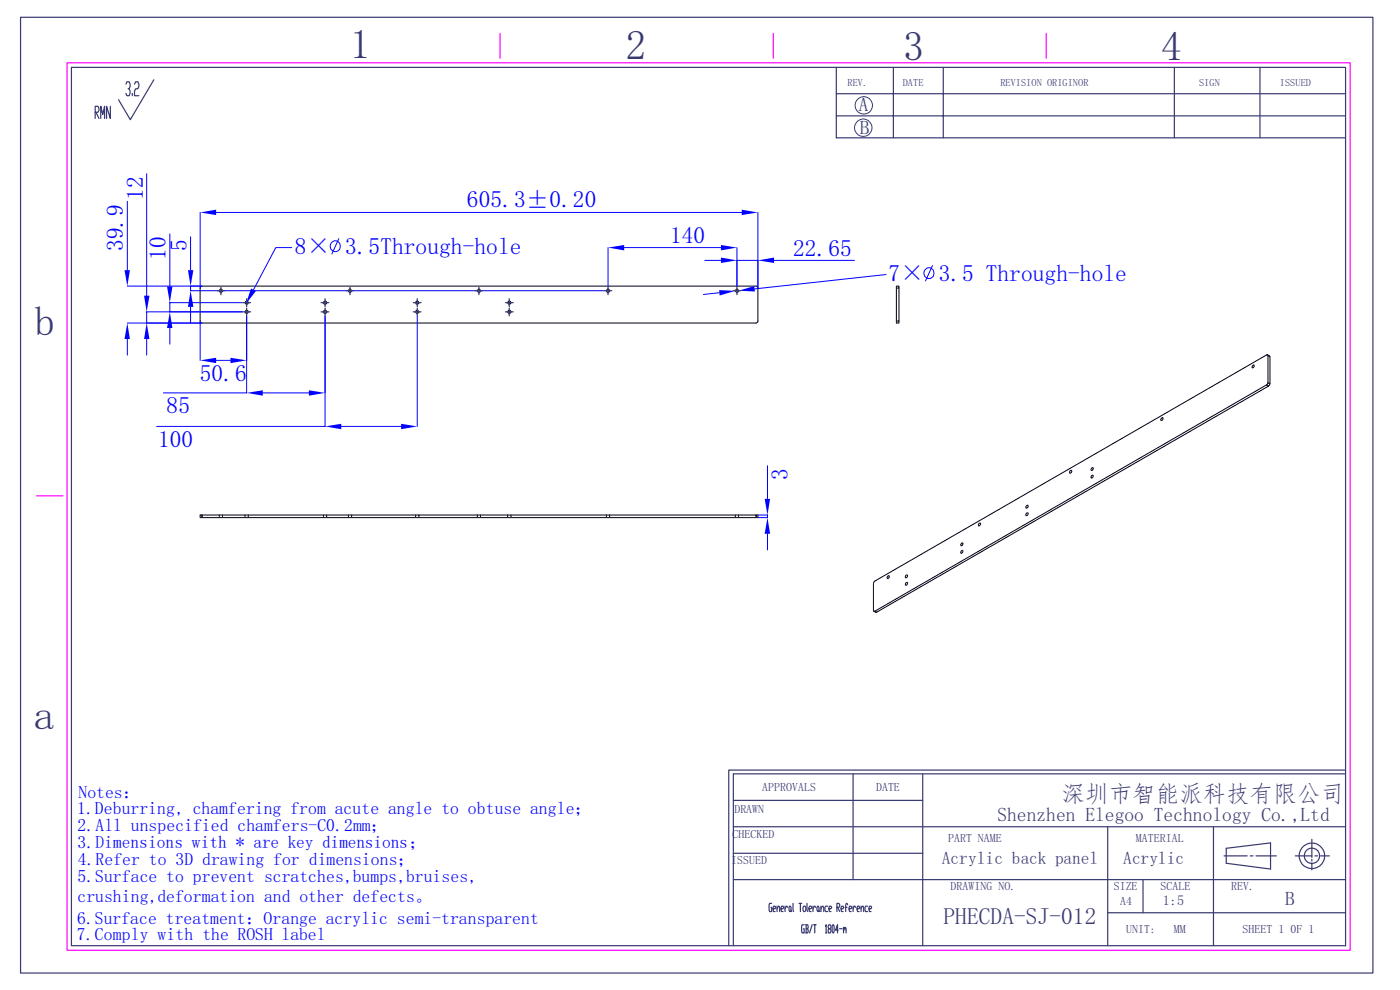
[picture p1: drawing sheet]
<svg xmlns="http://www.w3.org/2000/svg" width="297mm" height="210mm" viewBox="0 0 297 210" stroke-linecap="round" stroke-linejoin="round" font-family="sans-serif">
<path d="M14.2 13.3h272.2v188.3h-272.2zM106.1 7.1v5.2M164 7.1v5.2M222 7.1v5.2M7.7 105.2h5.6" fill="none" stroke="#f0f" stroke-width=".25"/>
<g fill="none" stroke="#393972" stroke-width=".25">
<path d="M4.4 3.7h286.9v202.7h-286.9zM15.2 14.3h270.3v186.3h-270.3zM26.7 17.8l.2-.5h.5l.2 1-.2 .5h-.2M27.4 18.8l.2 .5-.2 1h-.5l-.2-.5M28.1 19.8v.5M28.5 17.8l.3-.5h.5l.2 1-.2 .5h-.5l-.3 .5v1h1M32.6 16.9l-5 8.5-2.5-4.2M177.4 14.3v14.9h108.1M177.4 19.9h108.1M189.5 14.3v14.9M200.1 14.3v14.9M249.1 14.3v14.9"/>
<path d="M267.3 14.3v14.9M20.2 23.8h.6l.2-.4-.2-.9h-.6v2.6M20.4 23.8l.6 1.3M21.4 25.1v-2.6l.4 1.8 .4-1.8v2.6M23.4 22.5v2.6l-.8-2.6v2.6M177.4 24.6h108.1M155.6 175.4h129.9M155.6 169.8h40.1M181 164.2v22.4M195.7 164.2v36.4M235 175.4v25.2M257.4 175.4v25.2"/>
<path d="M260.1 179.9l9.4-1.1v5.5l-9.4-1.2zM278.3 178v3.9M285.5 163.3h-130.9v37.3M285.5 164.2h-129.9v36.4M155.6 186.6h129.9M155.6 181h40.1M163.7 191.6h-.4l-.1 .3 .1 1.5h.4v-.9h-.1M164 192.8h.4l.1-.3-.1-.3h-.3l-.1 .3 .1 .9h.3M164.8 192.8l.5-.6 .1 1.2M164.8 192.2v1.2M165.7 192.8h.4l.1-.3-.1-.3h-.3l-.1 .3 .1 .9h.3M166.5 192.2v1.2"/>
<path d="M167.1 192.5l-.3-.3-.3 .6M167.5 192.2h.2l.1 .3-.1 .9h-.2l-.1-.3zM167.8 193.1l.1 .3M168.2 191.6l.2 1.8M169.5 191.6h.6M169.8 191.6v1.8M170.5 192.2h.3l.1 .3v.6l-.1 .3h-.3l-.2-.3v-.6zM170.6 196.2h-.4l-.1 .3 .1 1.4h.4v-.9h-.1M170.9 196.2h.4l.1 .3-.1 .5M171 197h.3l.1 .6-.1 .3h-.4M171 196.2v1.7M171.2 191.6v1.5l.2 .3"/>
<path d="M171.6 192.8h.4l.2-.3-.2-.3h-.2l-.2 .3v.6l.2 .3h.2M172.3 196.2l-.6 1.7M172.5 192.2v1.2M172.6 196.2h.5M172.8 196.2v1.7M173.1 192.5l-.3-.3-.3 .6M173.5 192.2l.2 .3-.1 .9-.3-.3v-.6zM173.7 193.1l.2 .3M174.2 192.8l.4-.6 .2 .3v.9M174.2 192.2v1.2M175.1 196.5l.2-.3v1.7M175.1 197.9h.3"/>
<path d="M175.6 192.2h-.4l-.2 .3v.6l.2 .3h.4M175.9 192.8h.4l.1-.3-.1-.3h-.3l-.1 .3v.6l.1 .3h.3M175.9 197l-.2-.5 .2-.3h.2l.2 .5-.6 .6 .2 .6h.2l.2-.3-.2-.6M176.7 196.2l.3 .3-.2 1.4-.3-.3v-1.1zM177.5 192.5h.5l.1-.3-.1-.6h-.5v1.8M177.7 192.5l.4 .9M177.8 197.3h-.6l.5-1.1v1.7M178.1 197h.5M178.4 192.8h.5l.1-.3-.1-.3h-.3l-.2 .3 .2 .9h.3M178.9 197l.2-.3 .1 .6M178.9 196.7v1.2M179.2 197l.2-.3 .1 1.2"/>
<path d="M179.3 192.5h.4M179.8 191.9l-.1-.3h-.2l-.1 1.8M180.1 192.8h.5l.1-.3-.1-.3h-.3l-.2 .3 .2 .9h.3M181 192.2v1.2M181.5 192.5l-.1-.3h-.2l-.2 .6M181.8 192.8h.4l.2-.3-.2-.3h-.3l-.1 .3 .1 .9h.3M182.7 192.8l.2-.6h.2l.1 1.2M182.7 192.2v1.2M184.1 192.2h-.5l-.1 .3 .1 .9h.5M184.4 192.8h.4l.1-.3-.1-.3h-.3l-.1 .3 .1 .9h.3M235 193.6h50.5M242.5 186.6v7"/>
<path d="M259.7 181.6h4.9M265.2 181.6h.6M266.4 181.6h4.4M274.8 181.6h3.5M278.3 182.3v.4M278.3 183v1.5M278.9 181.6h.6M280.2 181.6h1.8"/>
<circle cx="278.3" cy="181.6" r="2.71"/>
<circle cx="278.3" cy="181.5" r="1.63"/>
</g>
<g fill="none" stroke="#393972" stroke-width=".21">
<circle cx="183.1" cy="27.1" r="1.86"/>
<circle cx="183.3" cy="22.4" r="1.86"/>
</g>
<g fill="none" stroke="#000" stroke-width=".21">
<path d="M42.5 60.9l.3-.2h117.6l.3 .2 .1 .2v7l-.1 .2-.3 .2h-117.6l-.3-.2v-.2zM46.6 61.5l.3-.2 .2 .2v.4l-.2 .1-.3-.1zM52.1 64h.5v.5h-.5l-.1-.3zM52.1 65.9h.5v.5h-.5l-.1-.2zM74 61.5l.3-.2 .2 .2 .1 .2-.1 .2-.2 .1-.3-.1zM88.3 64h.4l.2 .2-.2 .3h-.4zM88.3 65.9h.4l.2 .3-.2 .2h-.4zM101.4 61.5l.2-.2 .3 .2v.4l-.3 .1-.2-.1-.1-.2zM107.8 64h.5l.1 .2-.1 .3h-.5l-.1-.3zM107.8 65.9h.5l.1 .3-.1 .2h-.5l-.1-.2zM128.7 61.5l.3-.2 .2 .2v.4l-.2 .1-.3-.1zM156.1 61.5l.2-.2 .3 .2v.4l-.3 .1-.2-.1-.1-.2z"/>
<circle cx="69" cy="64.2" r=".35"/>
<circle cx="69" cy="66.2" r=".35"/>
</g>
<path d="M27 42.7v14.6M27 60.7h15.8M27 68.5h15.8M27 71.9v3.4" fill="none" stroke="#00f" stroke-width=".21"/>
<g fill="#00f">
<path d="M27 68.5l.6 3.4h-1.2z"/>
<path d="M26.4 57.3h1.2l-.6 3.4z"/>
</g>
<path d="M40.4 50.2v7.1M40.4 65.1v3.4M42.8 60.7h-2.4v1h87.7" fill="none" stroke="#00f" stroke-width=".21"/>
<g fill="#00f">
<path d="M40.4 61.7l.6 3.4h-1.1z"/>
<path d="M39.9 57.3h1.1l-.6 3.4z"/>
</g>
<path d="M129 52.5v8.3M132.4 52.5h20.6M156.3 52.5v8.3" fill="none" stroke="#00f" stroke-width=".21"/>
<g fill="#00f">
<path d="M129 52.5l3.4-.5v1.1z"/>
<path d="M153 52l3.3 .5-3.3 .6z"/>
</g>
<path d="M36 49.6v11.2M36 69.6v3.4M51.4 64.2h-15.4v2h15.4" fill="none" stroke="#00f" stroke-width=".21"/>
<g fill="#00f">
<path d="M36 66.2l.6 3.4h-1.2z"/>
<path d="M35.4 60.8h1.2l-.6 3.4z"/>
</g>
<path d="M31.1 36.9v25.8M31.1 71.9v3.4M51.4 66.2h-20.3v2.3h11.7" fill="none" stroke="#00f" stroke-width=".21"/>
<g fill="#00f">
<path d="M31.1 68.5l.6 3.4h-1.1z"/>
<path d="M30.6 62.7h1.1l-.6 3.5z"/>
</g>
<path d="M52.3 67v16.3h-17.6M69 67v16.3M55.8 83.3h9.7" fill="none" stroke="#00f" stroke-width=".21"/>
<g fill="#00f">
<path d="M65.5 82.8l3.5 .5-3.5 .6z"/>
<path d="M52.3 83.3l3.5-.5v1.1z"/>
</g>
<path d="M69 67v23.5h-35.8M88.5 67v23.5M72.4 90.5h12.7" fill="none" stroke="#00f" stroke-width=".21"/>
<g fill="#00f">
<path d="M85.1 89.9l3.4 .6-3.4 .5z"/>
<path d="M69 90.5l3.4-.6v1.1z"/>
</g>
<g fill="none" stroke="#00f" stroke-width=".21">
<path d="M61.9 52.5h-3.4l-4.7 9M71.9 50.6l-1.5 3.3"/>
<circle cx="71.1" cy="52.2" r="1.15"/>
</g>
<path d="M53.3 61.2l1 .5-2.1 2.8z" fill="#00f"/>
<g fill="none" stroke="#00f" stroke-width=".21">
<path d="M188 58.2l-27.9 3.1M197.8 56.3l-1.5 3.3M152.6 62.1l-3.4 .4M156.7 61.7h-.7"/>
<circle cx="197.1" cy="57.9" r="1.15"/>
</g>
<g fill="#00f">
<path d="M152.6 61.5l3.4 .2-3.3 1z"/>
<path d="M156.7 61.7l3.3-1 .1 1.1z"/>
</g>
<path d="M42.5 45.1v15.9M45.8 45.1h111.6M160.8 45.1v15.9" fill="none" stroke="#00f" stroke-width=".21"/>
<g fill="#00f">
<path d="M42.5 45.1l3.3-.6v1.1z"/>
<path d="M157.4 44.5l3.4 .6-3.4 .5z"/>
</g>
<path d="M149.5 55.2h3.5M164.2 55.2h17.1M156.3 60.8v-5.6h4.5v5.8" fill="none" stroke="#00f" stroke-width=".21"/>
<g fill="#00f">
<path d="M153 54.6l3.3 .6-3.3 .6z"/>
<path d="M160.8 55.2l3.4-.6v1.2z"/>
</g>
<path d="M42.5 68.2v8.2M45.8 76.4h3.1M52.3 67v9.4" fill="none" stroke="#00f" stroke-width=".21"/>
<g fill="#00f">
<path d="M42.5 76.4l3.3-.5v1.1z"/>
<path d="M48.9 75.9l3.4 .5-3.4 .6z"/>
</g>
<g fill="none" stroke="#393972" stroke-width=".25">
<path d="M46.9 60.9v.8h-.8M47.7 61.7h-.8v.8M52.3 63.4v.8h-.8M52.3 65.3v.9h-.8M53.2 64.2h-.9v.9M53.2 66.2h-.9v.8M69 63.4v.8h-.9M69 65.3v.9h-.9M69.8 64.2h-.8v.9M69.8 66.2h-.8v.8M74.3 60.9v.8h-.9M75.1 61.7h-.8v.8"/>
<path d="M88.5 63.4v.8h-.8M88.5 65.3v.9h-.8M89.3 64.2h-.8v.9M89.3 66.2h-.8v.8M101.6 60.9v.8h-.8M102.4 61.7h-.8v.8M108 63.4v.8h-.8M108 65.3v.9h-.8M108.9 64.2h-.9v.9M108.9 66.2h-.9v.8M129 60.9v.8h-.9M129.8 61.7h-.8v.8"/>
<path d="M156.3 60.9v.8h-.8M157.2 61.7h-.9v.8"/>
</g>
<g fill="none" stroke="#000" stroke-width=".21">
<path d="M42.5 109.2h.3v.6h-.3zM42.8 109.2h117.6v.6h-117.6zM46.5 109.2v.6M47.2 109.2v.6M52 109.2v.6M52.7 109.2v.6M68.6 109.2v.6M69.3 109.2v.6M73.9 109.2v.6M74.6 109.2v.6M88.2 109.2v.6M88.9 109.2v.6"/>
<path d="M101.3 109.2v.6M101.9 109.2v.6M107.7 109.2v.6M108.4 109.2v.6M128.7 109.2v.6M129.3 109.2v.6M156 109.2v.6M156.7 109.2v.6M160.4 109.2h.4v.6h-.4z"/>
</g>
<path d="M162.8 98.8v7M160.8 109.2h2v.6h-2M162.8 113.2v3.5" fill="none" stroke="#00f" stroke-width=".21"/>
<g fill="#00f">
<path d="M162.8 109.8l.6 3.4h-1.2z"/>
<path d="M162.2 105.8h1.2l-.6 3.4z"/>
</g>
<g fill="none" stroke="#000" stroke-width=".21">
<path d="M190.2 60.7h.5v.4h-.5zM190.2 61.1v7h.5v-7M190.2 68.1v.4h.5v-.4M265.8 77.5h.1a.3 .3 0 0 1 .2 .3 .3 .3 0 0 1-.3 .2l-.2-.1zM268.9 75.3l.5 .4M269 75.4l-.3-.1-83.1 48-.3 .5v5.7l.3 .2M269 75.4l.4 .3v5.7M269 75.4v5.8M227 99.8h.2a.33 .33 0 0 1 .1 .4 .33 .33 0 0 1-.4 .1zM231.7 99.2h.1a.31 .31 0 0 1 .1 .4 .31 .31 0 0 1-.4 .1zM246.4 88.7l.1-.1a.3 .3 0 0 1 .3 .4 .3 .3 0 0 1-.4 .2l-.1-.1zM268.7 81.6l-83.1 48.1"/>
<path d="M269.1 81.9l-83.1 48-.4-.2M269.4 81.4l-.4-.2-.3 .4 .4 .3M269.4 81.4l-.3 .5M203.9 117l.2-.3a.31 .31 0 0 1 .1 .4 .31 .31 0 0 1-.4 .2zM204 115.3l.1-.1a.27 .27 0 0 1 .1 .4 .27 .27 0 0 1-.4 0zM207.7 111l.2-.1a.31 .31 0 0 1 .1 .4 .31 .31 0 0 1-.4 .2zM217.7 107.4l.1-.2a.28 .28 0 0 1 .3 .3 .28 .28 0 0 1-.3 .3l-.2-.1zM217.8 108.8h.2a.33 .33 0 0 1 0 .4 .33 .33 0 0 1-.4 .1zM231.7 100.8h.1a.31 .31 0 0 1 .1 .4 .31 .31 0 0 1-.4 .1zM185.4 129.7l.6 .2M188.3 122.2l.2-.1a.29 .29 0 0 1 .1 .4 .29 .29 0 0 1-.4 .1zM192.2 122l.2-.1a.33 .33 0 0 1 .1 .5 .33 .33 0 0 1-.4 .1z"/>
<path d="M192.2 123.6h.2a.31 .31 0 0 1 0 .3 .31 .31 0 0 1-.3 .2z"/>
</g>
<g font-size="8.8" fill="#393972">
<text x="74.3" y="12.3">1</text>
<text x="132.8" y="12.6">2</text>
<text x="191.6" y="12.6">3</text>
<text x="246.3" y="12.6">4</text>
<text x="7.3" y="71">b</text>
<text x="7.2" y="154.6">a</text>
</g>
<g font-size="5" fill="#00f">
<text x="30.3" y="42.4" transform="rotate(-90 30.3 42.4)">12</text>
<text x="99.1" y="43.9">605.3±0.20</text>
<text x="26.1" y="53.3" transform="rotate(-90 26.1 53.3)">39.9</text>
<text x="39.5" y="53.3" transform="rotate(-90 39.5 53.3)">5</text>
<text x="62.6" y="53.9">8× 3.5Through-hole</text>
<text x="142.2" y="51.6">140</text>
<text x="35.1" y="55.2" transform="rotate(-90 35.1 55.2)">10</text>
<text x="168.2" y="54.3">22.65</text>
<text x="188.5" y="59.6">7× 3.5 Through-hole</text>
<text x="42.4" y="80.7">50.6</text>
<text x="35.3" y="87.6">85</text>
<text x="33.5" y="94.7">100</text>
<text x="167.1" y="101.8" transform="rotate(-90 167.1 101.8)">3</text>
</g>
<g font-size="5" fill="#393972">
<text x="225.2" y="170">深圳市智能派科技有限公司</text>
<text x="200.2" y="195.9">PHECDA-SJ-012</text>
</g>
<g font-size="4.1" fill="#393972">
<text x="182.2" y="23.5">A</text>
<text x="182.4" y="28.4">B</text>
<text x="211.6" y="174.2">Shenzhen Elegoo Technology Co.,Ltd</text>
<text x="272.6" y="192">B</text>
</g>
<g font-size="3.8" fill="#00f">
<text x="16.4" y="172.7">1.Deburring, chamfering from acute angle to obtuse angle；</text>
<text x="16.6" y="169.2">Notes：</text>
<text x="16.4" y="179.9">3.Dimensions with * are key dimensions；</text>
<text x="16.5" y="176.3">2.All unspecified chamfers-C0.2mm；</text>
<text x="16.5" y="183.5">4.Refer to 3D drawing for dimensions；</text>
<text x="16.4" y="187">5.Surface to prevent scratches,bumps,bruises,</text>
<text x="16.4" y="191.4">crushing,deformation and other defects。</text>
<text x="16.3" y="195.9">6.Surface treatment：Orange acrylic semi-transparent</text>
<text x="16.3" y="199.5">7.Comply with the ROSH label</text>
</g>
<g font-size="3.7" fill="#393972">
<text x="199.8" y="183.3">Acrylic back panel</text>
<text x="238.3" y="183.3">Acrylic</text>
</g>
<text font-size="3" fill="#393972" x="246.7" y="192">1:5</text>
<g font-size="2.5" fill="#393972">
<text x="161.7" y="167.8">APPROVALS</text>
<text x="185.8" y="167.8">DATE</text>
<text x="155.8" y="172.4">DRAWN</text>
<text x="155.4" y="177.8">CHECKED</text>
<text x="201.1" y="178.5">PART NAME</text>
<text x="241" y="178.5">MATERIAL</text>
<text x="155.1" y="183.4">ISSUED</text>
<text x="201.7" y="188.9">DRAWING NO.</text>
<text x="236.3" y="188.9">SIZE</text>
<text x="237.6" y="191.9">A4</text>
<text x="246.2" y="188.9">SCALE</text>
<text x="261.2" y="188.9">REV.</text>
<text x="238.9" y="197.9">UNIT:</text>
<text x="249" y="197.9">MM</text>
<text x="263.6" y="197.9">SHEET 1</text>
<text x="273.8" y="197.9">0F 1</text>
</g>
<g font-size="2.2" fill="#393972">
<text x="179.8" y="18.1">REV.</text>
<text x="191.5" y="18.1">DATE</text>
<text x="212.2" y="18.1">REVISION ORIGINOR</text>
<text x="254.4" y="18.1">SIGN</text>
<text x="271.5" y="18.1">ISSUED</text>
</g>
</svg>
